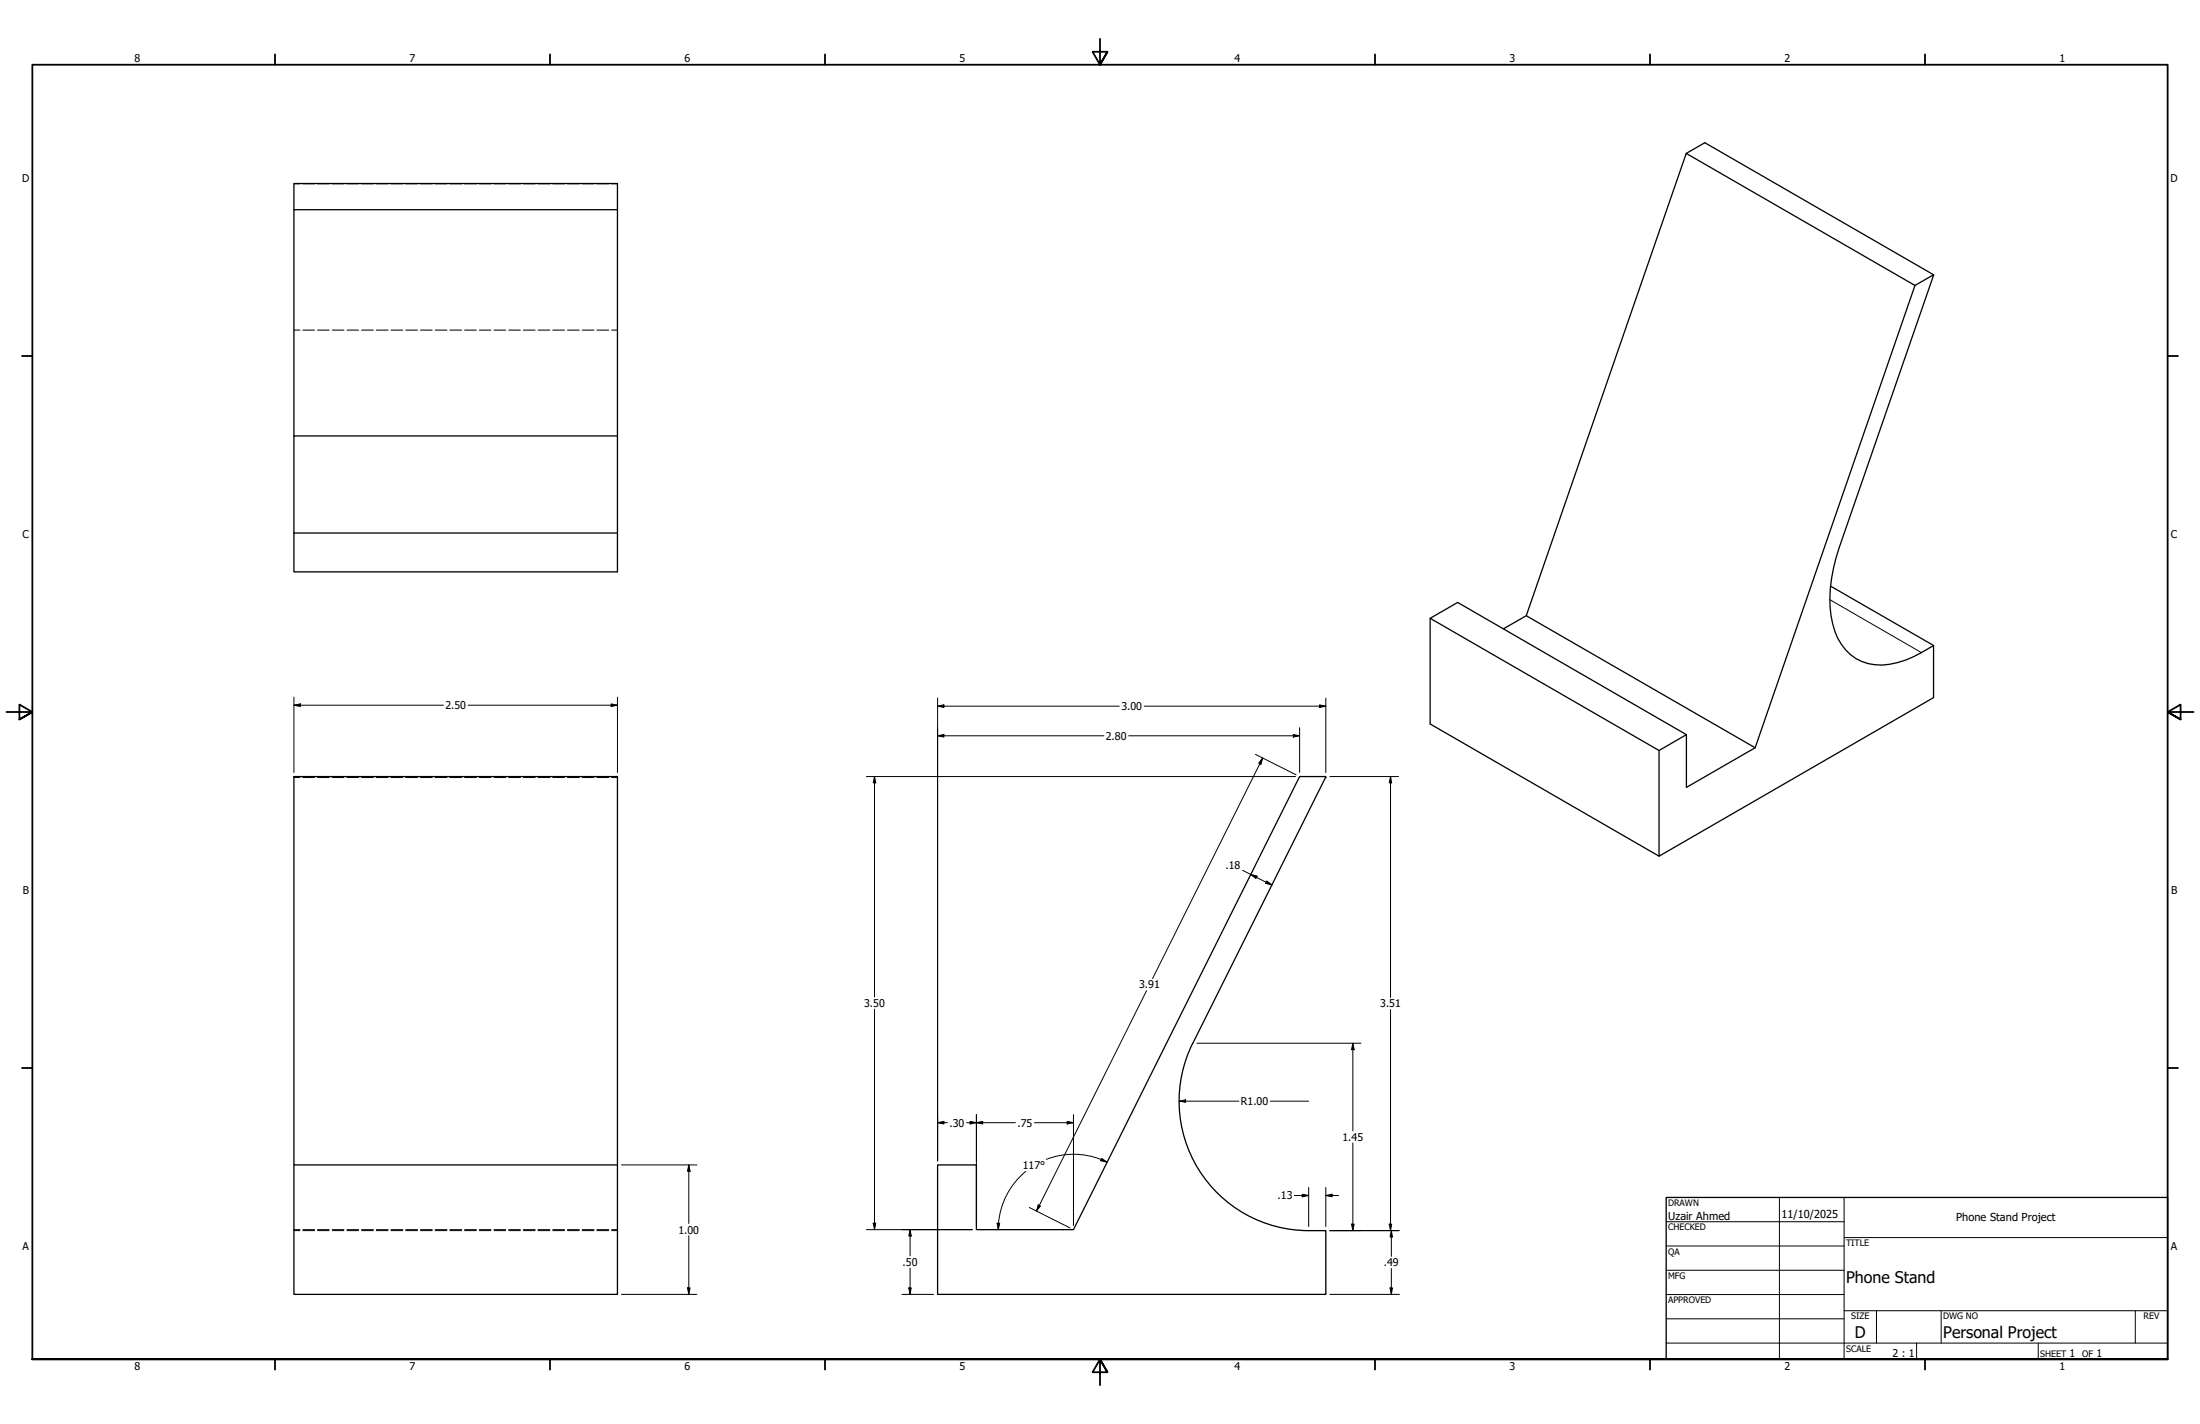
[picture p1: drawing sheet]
<svg xmlns="http://www.w3.org/2000/svg" width="864mm" height="559mm" viewBox="0 0 864 559" stroke-linecap="round" stroke-linejoin="round" font-family="sans-serif">
<!-- layer: Hidden (ANSI) -->
<g fill="none" stroke="#000" stroke-width=".39">
<path d="M115.4 72.1h2.3M118.9 72.1h4.6M124.7 72.1h4.5M130.4 72.1h4.6M136.2 72.1h4.6M141.9 72.1h4.7M147.7 72.1h4.6M153.5 72.1h4.6M159.3 72.1h4.6M165 72.1h4.7M170.8 72.1h4.7M176.6 72.1h4.6"/>
<path d="M182.4 72.1h4.6M188.2 72.1h4.5M193.9 72.1h4.6M199.7 72.1h4.6M205.4 72.1h4.7M211.2 72.1h4.6M217 72.1h4.6M222.8 72.1h4.6M228.5 72.1h4.7M234.3 72.1h4.7M240.1 72.1h2.3M115.4 129.5h2.3"/>
<path d="M118.9 129.5h4.6M124.7 129.5h4.5M130.4 129.5h4.6M136.2 129.5h4.6M141.9 129.5h4.7M147.7 129.5h4.6M153.5 129.5h4.6M159.3 129.5h4.6M165 129.5h4.7M170.8 129.5h4.7M176.6 129.5h4.6M182.4 129.5h4.6"/>
<path d="M188.2 129.5h4.5M193.9 129.5h4.6M199.7 129.5h4.6M205.4 129.5h4.7M211.2 129.5h4.6M217 129.5h4.6M222.8 129.5h4.6M228.5 129.5h4.7M234.3 129.5h4.7M240.1 129.5h2.3M115.4 305.1h2.3M118.9 305.1h4.6"/>
<path d="M124.7 305.1h4.5M130.4 305.1h4.6M136.2 305.1h4.6M141.9 305.1h4.7M147.7 305.1h4.6M153.5 305.1h4.6M159.3 305.1h4.6M165 305.1h4.7M170.8 305.1h4.7M176.6 305.1h4.6M182.4 305.1h4.6M188.2 305.1h4.5"/>
<path d="M193.9 305.1h4.6M199.7 305.1h4.6M205.4 305.1h4.7M211.2 305.1h4.6M217 305.1h4.6M222.8 305.1h4.6M228.5 305.1h4.7M234.3 305.1h4.7M240.1 305.1h2.3M115.4 482.9h2.3M115.4 482.5h2.3M118.9 482.9h4.6"/>
<path d="M118.9 482.5h4.6M124.7 482.9h4.5M124.7 482.5h4.5M130.4 482.9h4.6M130.4 482.5h4.6M136.2 482.9h4.6M136.2 482.5h4.6M141.9 482.9h4.7M141.9 482.5h4.7M147.7 482.9h4.6M147.7 482.5h4.6M153.5 482.9h4.6"/>
<path d="M153.5 482.5h4.6M159.3 482.9h4.6M159.3 482.5h4.6M165 482.9h4.7M165 482.5h4.7M170.8 482.9h4.7M170.8 482.5h4.7M176.6 482.9h4.6M176.6 482.5h4.6M182.4 482.9h4.6M182.4 482.5h4.6M188.2 482.9h4.5"/>
<path d="M188.2 482.5h4.5M193.9 482.9h4.6M193.9 482.5h4.6M199.7 482.9h4.6M199.7 482.5h4.6M205.4 482.9h4.7M205.4 482.5h4.7M211.2 482.9h4.6M211.2 482.5h4.6M217 482.9h4.6M217 482.5h4.6M222.8 482.9h4.6"/>
<path d="M222.8 482.5h4.6M228.5 482.9h4.7M228.5 482.5h4.7M234.3 482.9h4.7M234.3 482.5h4.7M240.1 482.9h2.3M240.1 482.5h2.3"/>
</g>
<!-- layer: Visible (ANSI) -->
<g fill="none" stroke="#000" stroke-width=".51">
<path d="M661.9 60.2l7.3-4.2 89.8 51.8M115.4 82.3v-10.3h127v152.4h-127v-15.2M242.4 82.3h-127v88.8M751.7 112l7.3-4.2-36.9 106.8a54.5 54.5 0 0 0-2.7 30.1 19 19 0 0 0 22.4 16 42 42 0 0 0 17.2-7.4v20.4l-107.7 62.3v-41.5l10.7-6.2v20.7l27-15.6zM751.7 112l-89.8-51.8-62.8 181.4M242.4 171.1h-127v38.1M115.4 209.2h127M718.6 230l40.4 23.3M561.4 242.6v41.5l89.9 51.9M590.2 246.8l8.9-5.2 89.9 51.8M662 288.3l-89.8-51.9-10.8 6.2 89.9 51.9M115.4 304.7h127v203.2h-127z"/>
<path d="M468.2 409.4a50.8 50.8 0 0 0 45.5 73.5M468.2 409.4l52.2-104.7h-10.2l-88.8 177.8h-38.1v-25.4h-15.3v50.8h152.4v-25h-6.7M115.4 457.1h127"/>
</g>
<!-- layer: Visible Narrow (ANSI) -->
<path d="M718.3 235.3l36 20.8" fill="none" stroke="#000" stroke-width=".39"/>
<!-- layer: Border (ANSI) -->
<g fill="none" stroke="#000" stroke-width=".7">
<path d="M431.8 15.2v10.2l-2.9-5.1h5.8l-2.9 5.1 2.9-5.1M107.9 21.3v4.1M215.9 21.3v4.1M323.8 21.3v4.1M539.8 21.3v4.1M647.7 21.3v4.1M755.6 21.3v4.1M8.6 139.7h4.1M850.9 139.7h4.1M2.5 279.4h10.2l-5.1-2.9v5.8l5.1-2.9-5.1 2.9M861.1 279.4h-10.2l5.1-2.9v5.8l-5.1-2.9 5.1 2.9M8.6 419.1h4.1"/>
<path d="M850.9 419.1h4.1M12.7 533.4v-508h838.2v508h-838.2h838.2M107.9 533.4v4.1M215.9 533.4v4.1M323.8 533.4v4.1M434.7 538.5l-2.9-5.1 2.9 5.1h-5.8l2.9-5.1v10.2M539.8 533.4v4.1M647.7 533.4v4.1M755.6 533.4v4.1"/>
</g>
<!-- layer: Title (ANSI) -->
<g fill="none" stroke="#000" stroke-width=".39">
<path d="M654 479.4h69.9M698.5 469.9v63.5M723.9 469.9v63.5M654 488.9h69.9M654 498.5h69.9M723.9 485.6h127M654 508h69.9M654 517.5h69.9M723.9 514.3h127M736.6 514.3v12.7M762 514.3v12.7M838.2 514.3v12.7"/>
<path d="M654 527h196.9M752.3 527v6.4M800.1 527v6.4"/>
</g>
<path d="M654 469.9h196.9v63.5h-196.9z" fill="none" stroke="#000" stroke-width=".51"/>
<!-- layer: Dimension (ANSI) -->
<g fill="none" stroke="#000" stroke-width=".39">
<path d="M115.4 276.7l2.5-.5v1zM115.4 276.7h58.7M115.4 273.6v29.5M183.8 276.7h58.6M239.9 276.2l2.5 .5-2.5 .5zM242.4 273.6v29.5M368 277.1l2.5-.5v1zM368 273.9v181.6M368 277.1h71.4M449.1 277.1h71.3M518 276.6l2.4 .5-2.4 .5zM520.4 273.9v29.2"/>
<path d="M368 288.7l2.5-.5v1zM368 288.7h65.3M443 288.7h67.2M492.8 296l16 8M495.7 297.4l-.7 2.5-.9-.4zM495.7 297.4l-43.3 86.6M507.7 288.2l2.5 .5-2.5 .5zM510.2 285.6v17.5M340.1 304.7h168.5M343.3 304.7l.5 2.5h-1zM343.3 304.7v86.5M522 304.7h27"/>
<path d="M545.8 304.7l.5 2.5h-1zM545.8 304.7v86.7M487.7 341.5l11.6 5.8M491 343.2l2.5 .6-.5 .9zM497.3 345.7l2 1.6-2.5-.7zM343.3 396v86.5M450.1 388.7l-43.3 86.5M545.8 396.2v86.7M469.8 409.4h64.4M531.1 409.4l.5 2.5h-1.1zM531.1 409.4v34.4M383.3 437.4v43.5"/>
<path d="M421.4 437.4v43.5M462.9 432.1l2.5-.5v1zM462.9 432.1h23.4M498.7 432.1h15M244 457.1h29.6M270.4 457.1l.5 2.5h-1zM270.4 457.1v23M368 440.6l2.5-.5v1zM368 440.6h3.9M379.4 440.6h19.2M380.8 440.1l2.5 .5-2.5 .5zM383.3 440.6l2.5-.5v1z"/>
<path d="M402.7 459.6a29.6 29.6 0 0 0-10.8 22.9M406.1 440.6h15.3M410.7 454.9a29.6 29.6 0 0 1 21.6 .1M418.9 440.1l2.5 .5-2.5 .5zM432.3 455l2.3 1.1M432.5 454.6l2.1 1.5-2.5-.6zM531.1 448.5v34.4M342.8 480h1l-.5 2.5zM391.4 480l1 .1-.5 2.4zM404.1 473.8l15.9 8M407.5 472.8l.9 .5-1.6 1.9zM508.1 469.1h5.6"/>
<path d="M511.2 468.6l2.5 .5-2.5 .5zM513.7 466v15.3M520.4 469.1l2.5-.5v1zM520.4 466v15.3M520.4 469.1h5.1M270.4 484.9v23M340.1 482.5h41.6M357.3 482.5l.4 2.5h-1zM357.3 482.5v10.3M357.3 497.6v10.3M522 482.9h27.3M530.5 480.4h1.1l-.5 2.5z"/>
<path d="M545.3 480.4h1l-.5 2.5zM546.2 482.9l.4 2.5h-.9zM546.2 482.9v10.1M546.2 497.8v10.1M244 507.9h29.6M269.9 505.4h1l-.5 2.5zM354.1 507.9h12.4M356.7 505.4h1l-.4 2.5zM522 507.9h27.3M545.7 505.4h.9l-.4 2.5z"/>
</g>
<g fill="#000">
<path d="M115.4 276.7l2.5-.5v1zM239.9 276.2l2.5 .5-2.5 .5zM368 277.1l2.5-.5v1zM518 276.6l2.4 .5-2.4 .5zM368 288.7l2.5-.5v1zM495.7 297.4l-.7 2.5-.9-.4zM507.7 288.2l2.5 .5-2.5 .5zM343.3 304.7l.5 2.5h-1zM545.8 304.7l.5 2.5h-1zM491 343.2l2.5 .6-.5 .9zM497.3 345.7l2 1.6-2.5-.7zM531.1 409.4l.5 2.5h-1.1z"/>
<path d="M462.9 432.1l2.5-.5v1zM270.4 457.1l.5 2.5h-1zM368 440.6l2.5-.5v1zM380.8 440.1l2.5 .5-2.5 .5zM383.3 440.6l2.5-.5v1zM418.9 440.1l2.5 .5-2.5 .5zM432.5 454.6l2.1 1.5-2.5-.6zM342.8 480h1l-.5 2.5zM391.4 480l1 .1-.5 2.4zM407.5 472.8l.9 .5-1.6 1.9zM511.2 468.6l2.5 .5-2.5 .5zM520.4 469.1l2.5-.5v1z"/>
<path d="M357.3 482.5l.4 2.5h-1zM530.5 480.4h1.1l-.5 2.5zM545.3 480.4h1l-.5 2.5zM546.2 482.9l.4 2.5h-.9zM269.9 505.4h1l-.5 2.5zM356.7 505.4h1l-.4 2.5zM545.7 505.4h.9l-.4 2.5z"/>
</g>
<g font-size="6.3">
<text x="724.7" y="503.4">Phone Stand</text>
<text x="728.1" y="524.9">D</text>
<text x="762.8" y="525">Personal Project</text>
</g>
<g font-size="4.3">
<text x="654.8" y="478.6">Uzair Ahmed</text>
<text x="699.3" y="478">11/10/2025</text>
<text x="767.8" y="479">Phone Stand Project</text>
</g>
<g font-size="4.2">
<text x="52.8" y="24.4">8</text>
<text x="160.8" y="24.4">7</text>
<text x="268.7" y="24.4">6</text>
<text x="376.7" y="24.4">5</text>
<text x="484.6" y="24.4">4</text>
<text x="592.6" y="24.4">3</text>
<text x="700.5" y="24.4">2</text>
<text x="808.5" y="24.4">1</text>
<text x="8.8" y="71.4">D</text>
<text x="852" y="71.4">D</text>
<text x="8.9" y="211.1">C</text>
<text x="852.2" y="211.1">C</text>
<text x="174.8" y="278.3">2.50</text>
<text x="440.2" y="278.6">3.00</text>
<text x="434.1" y="290.3">2.80</text>
<text x="481.1" y="341.2">.18</text>
<text x="9" y="350.8">B</text>
<text x="852.2" y="350.8">B</text>
<text x="447.2" y="387.9">3.91</text>
<text x="339.2" y="395.2">3.50</text>
<text x="541.8" y="395.4">3.51</text>
<text x="487.1" y="433.6">R1.00</text>
<text x="372.7" y="442.1">.30</text>
<text x="399.4" y="442.1">.75</text>
<text x="527" y="447.7">1.45</text>
<text x="401.5" y="458.9">117°</text>
<text x="501.5" y="470.7">.13</text>
<text x="266.3" y="484.1">1.00</text>
<text x="8.9" y="490.5">A</text>
<text x="852.2" y="490.5">A</text>
<text x="354.3" y="496.8">.50</text>
<text x="543.2" y="497">.49</text>
<text x="742.9" y="532.6">2 : 1</text>
<text x="812.4" y="532.6">1</text>
<text x="823" y="532.6">1</text>
<text x="52.8" y="537.5">8</text>
<text x="160.8" y="537.5">7</text>
<text x="268.7" y="537.5">6</text>
<text x="376.7" y="537.5">5</text>
<text x="484.6" y="537.5">4</text>
<text x="592.6" y="537.5">3</text>
<text x="700.5" y="537.5">2</text>
<text x="808.5" y="537.5">1</text>
</g>
<g font-size="3.5">
<text x="654.8" y="473.2">DRAWN</text>
<text x="654.8" y="482.8">CHECKED</text>
<text x="724.7" y="488.9">TITLE</text>
<text x="654.8" y="492.3">QA</text>
<text x="654.8" y="501.8">MFG</text>
<text x="654.8" y="511.4">APPROVED</text>
<text x="726.7" y="517.7">SIZE</text>
<text x="762.8" y="517.7">DWG NO</text>
<text x="841.4" y="517.7">REV</text>
<text x="724.7" y="530.4">SCALE</text>
<text x="800.9" y="532.6">SHEET</text>
<text x="817.4" y="532.6">OF</text>
</g>
</svg>
